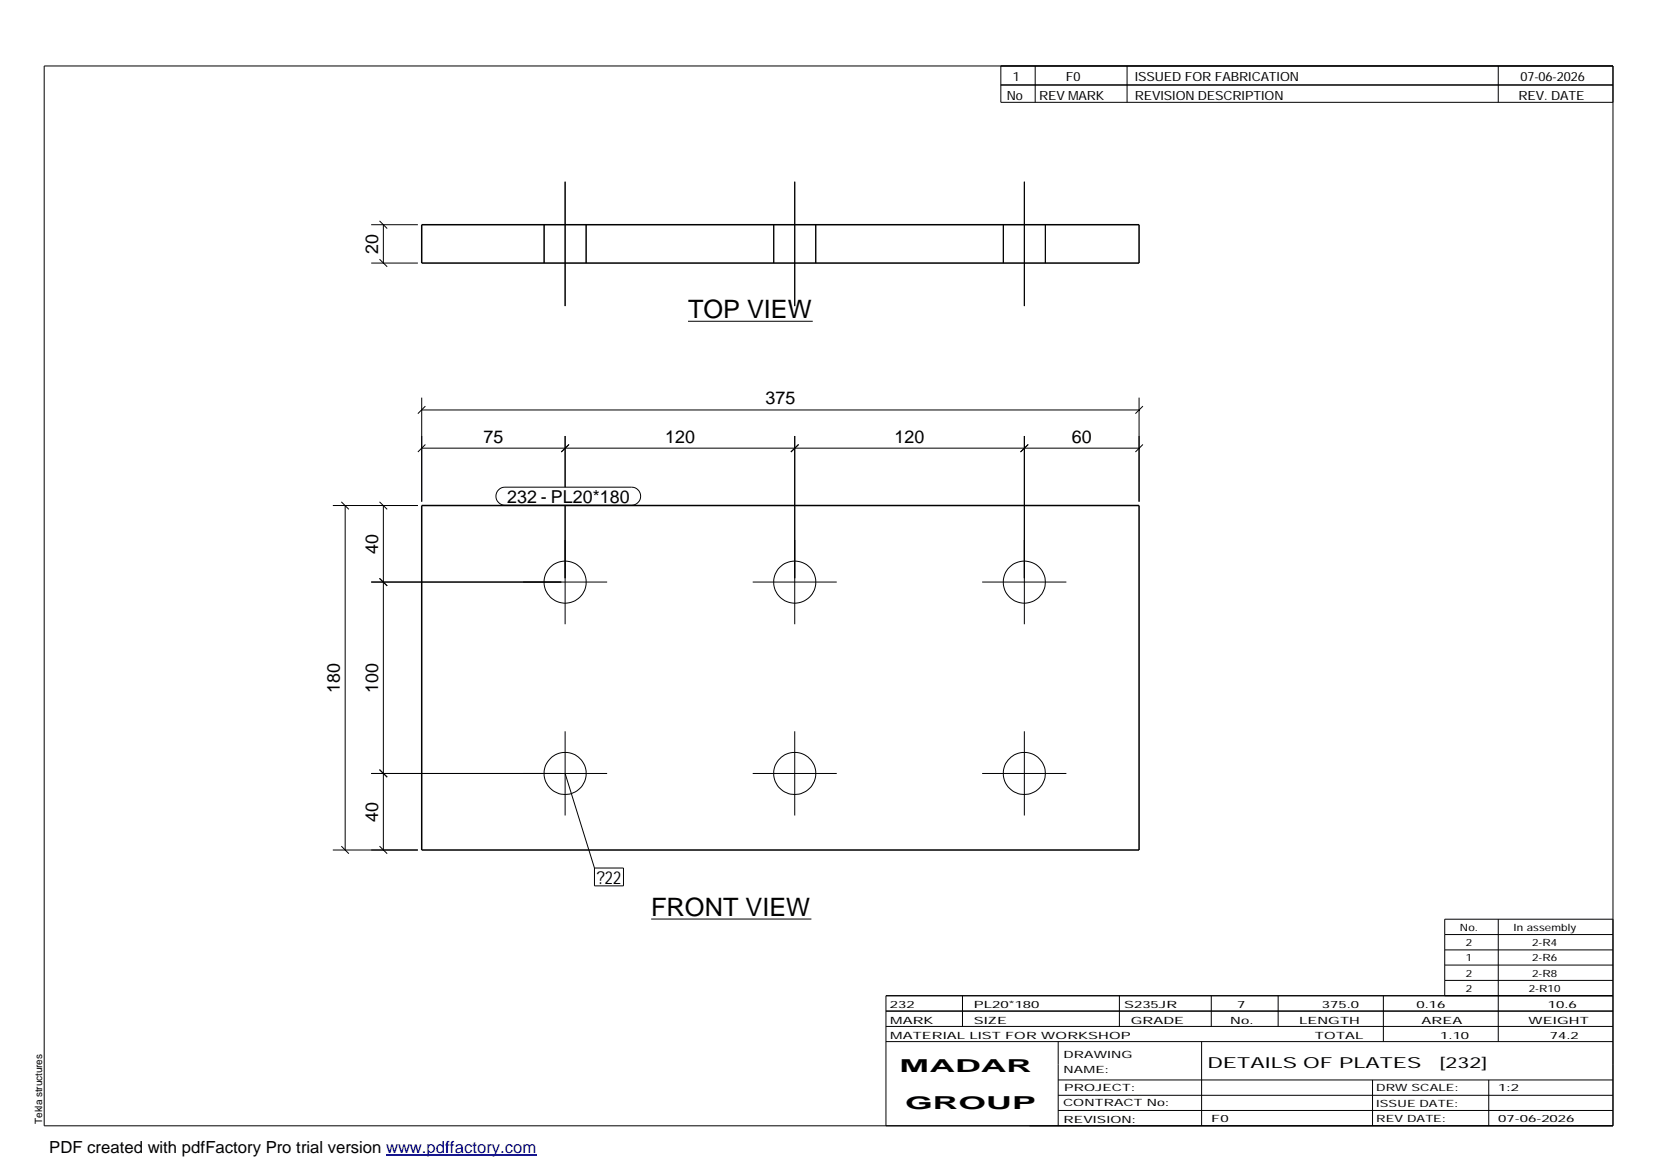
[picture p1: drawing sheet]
<svg xmlns="http://www.w3.org/2000/svg" width="420mm" height="297mm" viewBox="0 0 420 297" stroke-linecap="round" stroke-linejoin="round" font-family="sans-serif">
<g fill="none" stroke="#000" stroke-width=".25">
<path d="M11.2 16.7h398.3v269.1h-398.3zM254.1 16.7v9.3h155.4M262.8 16.7v9.3M286.1 16.7v9.3M380.4 16.7v9.3M254.1 21.6h155.4M94.2 57.1h11.9M96.4 56.1l1.9 1.9M97.3 57.1v9.7M138.1 57.1v9.7M143.5 46.1v31.6M148.8 57.1v9.7"/>
<path d="M196.4 57.1v9.7M201.8 46.1v31.6M207.1 57.1v9.7M254.7 57.1v9.7M260.1 46.1v31.6M265.4 57.1v9.7M94.2 66.8h11.9M96.4 65.8l1.9 1.9M174.7 81.6h31.6M107.1 104.1h182.1M107.1 101v26.4M107.1 113.8h182.1"/>
<path d="M108 103.1l-1.9 1.9M108 112.8l-1.9 2M143.5 110.7v13M144.4 112.8l-1.9 2M201.8 110.7v47.8M202.7 112.8l-1.9 2M260.1 110.7v47.8M261 112.8l-1.9 2M289.2 101v26.4M290.2 103.1l-2 1.9M290.2 112.8l-2 2M84.5 128.3h21.6"/>
<path d="M86.7 127.4l1.9 1.9M87.6 128.3v87.5M96.4 127.4l1.9 1.9M97.3 128.3v87.5M126.6 124.4l.7-.5 .9-.2h32.2a2.29 2.29 0 0 1 2.2 2.3 2.29 2.29 0 0 1-2.2 2.3h-32.2a2.27 2.27 0 0 1-2.1-1.4 2.27 2.27 0 0 1 .5-2.5zM143.5 128.3v30.2M94.2 147.8h59.9M96.4 146.8l1.9 1.9M191.1 147.8h21.3M249.3 147.8h21.4M94.2 196.4h59.9M96.4 195.4l1.9 1.9"/>
<path d="M143.5 185.7v21.3M143.5 196.4l7.4 24M191.1 196.4h21.3M201.8 185.7v21.3M249.3 196.4h21.4M260.1 185.7v21.3M84.5 215.8h21.6M86.7 214.8l1.9 1.9M96.4 214.8l1.9 1.9M150.9 220.4h7.4v4.5h-7.4zM165.3 233.3h40.7M366.8 237.3h42.7"/>
<path d="M380.4 233.4v31M409.5 233.4h-42.7v19.4M224.9 256.7h184.6M244.3 252.8v7.8M284.2 252.8v7.8M307.5 252.8v7.8M324.5 252.8v7.8M351.2 252.8v11.6M366.8 241.2h42.7M366.8 245h42.7M366.8 248.9h42.7M409.5 252.8h-184.6v33"/>
<path d="M224.9 264.4h184.6M224.9 260.6h184.6M268.6 264.4v21.4M268.6 274.2h140.9M268.6 278.1h140.9M305.1 264.4v21.4M348.4 274.2v11.6M378 274.2v11.6M268.6 281.9h140.9"/>
<circle cx="143.5" cy="147.8" r="5.4"/>
<circle cx="201.8" cy="147.8" r="5.3"/>
<circle cx="260.1" cy="147.8" r="5.3"/>
<circle cx="143.5" cy="196.4" r="5.3"/>
<circle cx="201.8" cy="196.4" r="5.3"/>
<circle cx="260.1" cy="196.4" r="5.3"/>
</g>
<path d="M107.1 57.1h182.1v9.7h-182.1zM107.1 128.3h182.1v87.5h-182.1z" fill="none" stroke="#000" stroke-width=".38"/>
<path d="M98 293.3h38.2" fill="none" stroke="#00f" stroke-width=".3"/>
<g font-size="6.4">
<text x="174.7" y="80.8">TOP VIEW</text>
<text x="165.3" y="232.6">FRONT VIEW</text>
</g>
<g font-size="4.5">
<text x="96" y="64.4" transform="rotate(-90 96 64.4)">20</text>
<text x="194.4" y="102.6">375</text>
<text x="122.7" y="112.4">75</text>
<text x="168.8" y="112.4">120</text>
<text x="227.1" y="112.4">120</text>
<text x="272.1" y="112.4">60</text>
<text x="128.7" y="127.7">232 - PL20*180</text>
<text x="96" y="140.6" transform="rotate(-90 96 140.6)">40</text>
<text x="86.2" y="175.8" transform="rotate(-90 86.2 175.8)">180</text>
<text x="96" y="175.8" transform="rotate(-90 96 175.8)">100</text>
<text x="96" y="208.6" transform="rotate(-90 96 208.6)">40</text>
<text x="151.5" y="224.4">?22</text>
<text x="228.4" y="272.3">MADAR</text>
<text x="229.8" y="281.6">GROUP</text>
</g>
<text font-size="4.2" x="12.5" y="292.7">PDF created with pdfFactory Pro trial version www.pdffactory.com</text>
<g font-size="3.9">
<text x="306.5" y="271.3">DETAILS OF PLATES</text>
<text x="365.4" y="271.3">[232]</text>
</g>
<g font-size="3.2">
<text x="257.1" y="20.5">1</text>
<text x="270.6" y="20.5">F0</text>
<text x="288.1" y="20.5">ISSUED FOR FABRICATION</text>
<text x="386" y="20.5">07-06-2026</text>
<text x="255.6" y="25.5">No</text>
<text x="263.8" y="25.5">REV MARK</text>
<text x="288.1" y="25.5">REVISION DESCRIPTION</text>
<text x="385.5" y="25.5">REV. DATE</text>
</g>
<g font-size="2.5">
<text x="370.6" y="236.3">No.</text>
<text x="384.3" y="236.3">In assembly</text>
<text x="372.1" y="240.2">2</text>
<text x="372.1" y="244.1">1</text>
<text x="389" y="240.2">2-R4</text>
<text x="389" y="244.1">2-R6</text>
<text x="372.1" y="247.9">2</text>
<text x="372.1" y="251.8">2</text>
<text x="388.1" y="251.8">2-R10</text>
<text x="389" y="247.9">2-R8</text>
<text x="225.9" y="255.9">232</text>
<text x="247.3" y="255.9">PL20*180</text>
<text x="285.4" y="255.9">S235JR</text>
<text x="314.1" y="255.9">7</text>
<text x="335.6" y="255.9">375.0</text>
<text x="359.6" y="255.9">0.16</text>
<text x="392.9" y="255.9">10.6</text>
<text x="226" y="263.7">MATERIAL LIST FOR WORKSHOP</text>
<text x="226" y="259.9">MARK</text>
<text x="247.2" y="259.9">SIZE</text>
<text x="287.1" y="259.9">GRADE</text>
<text x="312.3" y="259.9">No.</text>
<text x="329.8" y="259.9">LENGTH</text>
<text x="333.8" y="263.7">TOTAL</text>
<text x="360.9" y="259.9">AREA</text>
<text x="365.6" y="263.7">1.10</text>
<text x="388.1" y="259.9">WEIGHT</text>
<text x="393.4" y="263.7">74.2</text>
<text x="270" y="268.5">DRAWING</text>
<text x="270" y="272.5">NAME:</text>
<text x="269.9" y="280.9">CONTRACT No:</text>
<text x="270.2" y="277">PROJECT:</text>
<text x="349.4" y="277.1">DRW SCALE:</text>
<text x="349.4" y="281">ISSUE DATE:</text>
<text x="380.4" y="277.1">1:2</text>
<text x="10.7" y="285.4" transform="rotate(-90 10.7 285.4)">Tekla structures</text>
<text x="270" y="285">REVISION:</text>
<text x="307.5" y="284.8">F0</text>
<text x="349.4" y="284.8">REV DATE:</text>
<text x="380.4" y="284.8">07-06-2026</text>
</g>
</svg>
